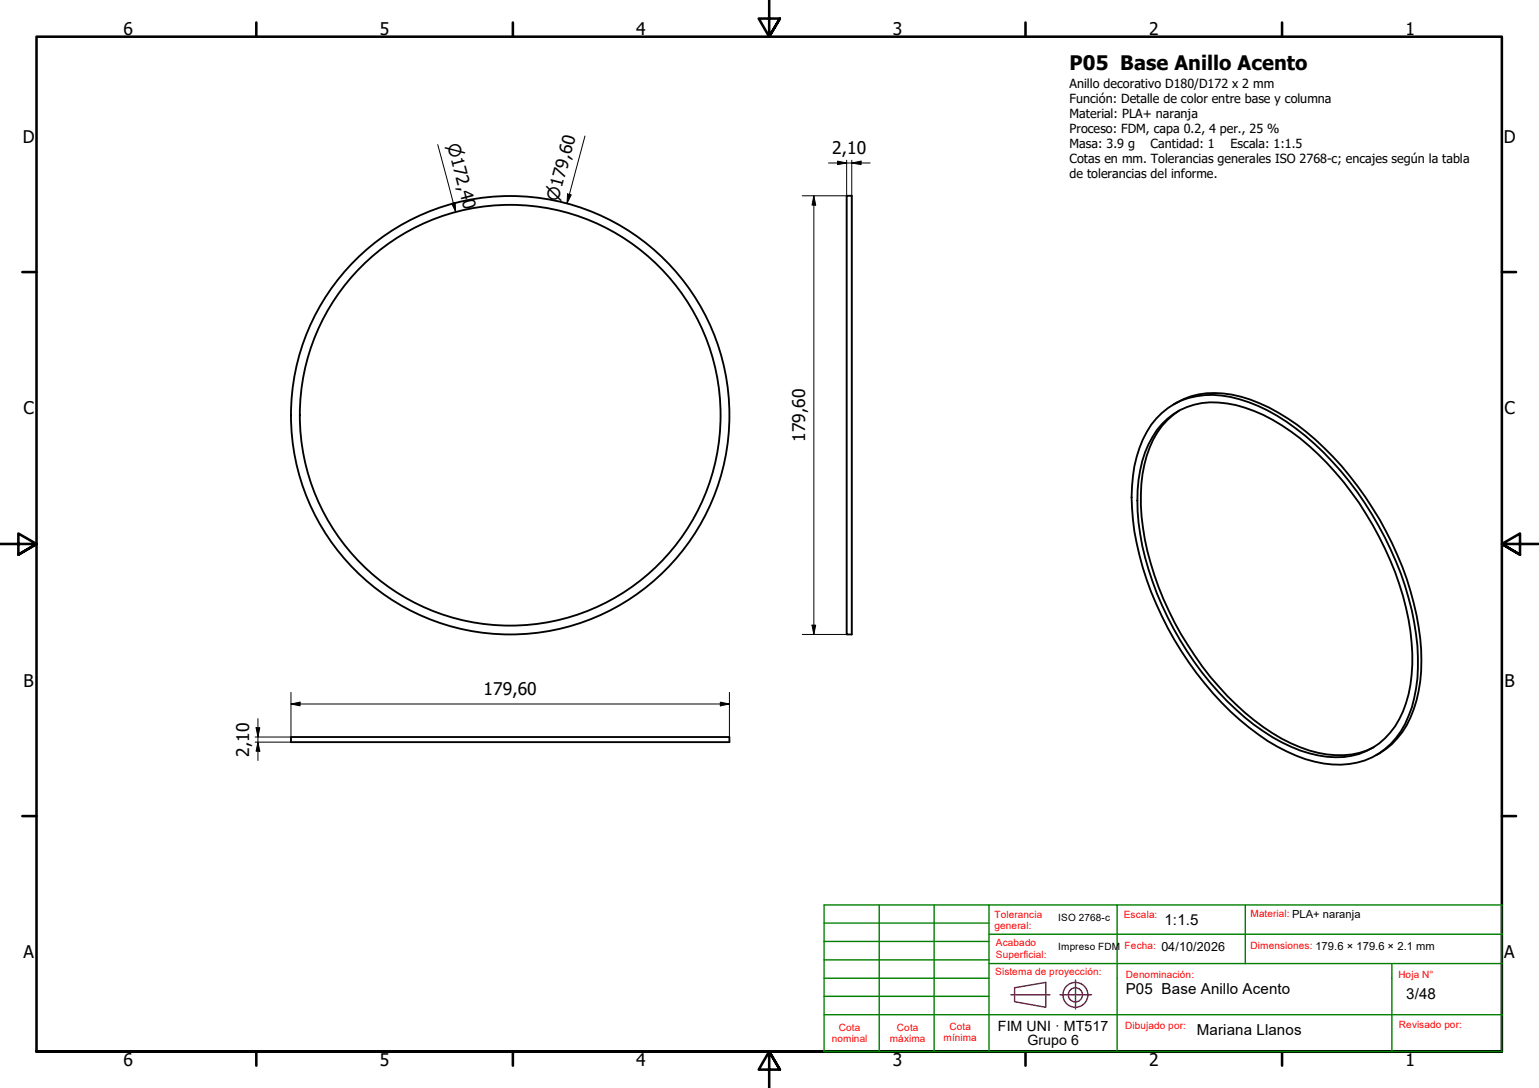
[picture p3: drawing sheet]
<svg xmlns="http://www.w3.org/2000/svg" width="420mm" height="297mm" viewBox="0 0 420 297" stroke-linecap="round" stroke-linejoin="round" font-family="sans-serif">
<!-- layer: Visible (ISO) -->
<g fill="none" stroke="#000" stroke-width=".51">
<path d="M231.1 53.5h1.4v119.7h-1.4zM317.2 112.8a20.6 20.6 0 0 1 18.8-4.4 47.8 47.8 0 0 1 20.4 10.6 90.3 90.3 0 0 1 30.2 54.2 43 43 0 0 1-2 22.2 19.8 19.8 0 0 1-20.9 13.3 42 42 0 0 1-22.7-10.1 89.1 89.1 0 0 1-31.7-56.7 40.7 40.7 0 0 1 3.8-23.9l1.2-2zM317.2 115.7a19.2 19.2 0 0 1 17.8-5.5 47.8 47.8 0 0 1 24.9 13.8 87.9 87.9 0 0 1 25.2 48.4 43 43 0 0 1-2.1 21.8 19.2 19.2 0 0 1-20.7 12.4 41.8 41.8 0 0 1-20-8.7 86.1 86.1 0 0 1-31.5-55.2 39.9 39.9 0 0 1 2.8-21.4l2.2-3.9zM320.4 110.4a21.3 21.3 0 0 1 16-2.7 48.6 48.6 0 0 1 22.7 12.3 90.4 90.4 0 0 1 28.2 51.1 44.3 44.3 0 0 1-2.2 24.8 21.1 21.1 0 0 1-9.4 10.3M321.9 112.1a22.5 22.5 0 0 0-9.5 14.8 57.1 57.1 0 0 0 2.8 30.1 87.5 87.5 0 0 0 27.1 39.6 42.7 42.7 0 0 0 20 9.4 20.6 20.6 0 0 0 12.7-2M79.4 201.2h119.7v1.4h-119.7z"/>
<circle cx="139.3" cy="113.4" r="57.4"/>
<circle cx="139.3" cy="113.4" r="59.9"/>
</g>
<!-- layer: Borde (ISO) -->
<g fill="none" stroke="#000" stroke-width=".7">
<path d="M70 6.1v3.9M140 6.1v3.9M210 0v10l-2.9-4.9h5.8l-2.9 4.9 2.9-4.9M280 6.1v3.9M350 6.1v3.9M6.1 74.3h3.9M410 74.3h3.9M0 148.5h10l-5-2.8v5.7l5-2.9-5 2.9M420 148.5h-10l5-2.8v5.7l-5-2.9 5 2.9M6.1 222.8h3.9M410 222.8h3.9M10 287.1v-277.1h400v277.1h-400h400"/>
<path d="M70 287.1v3.8M140 287.1v3.8M212.9 292l-2.9-4.9 2.9 4.9h-5.8l2.9-4.9v9.9M280 287.1v3.8M350 287.1v3.8"/>
</g>
<g fill="none" stroke="#800040" stroke-width=".38">
<path d="M276 271.6h10.6M277 269.7l8.5-1.5v6.8l-8.5-1.5zM289.4 271.6h8.6M293.6 267.6v7.8"/>
<circle cx="293.6" cy="271.6" r="3.4"/>
<circle cx="293.6" cy="271.6" r="1.94"/>
</g>
<g fill="none" stroke="#008000" stroke-width=".38">
<path d="M225 257h45M225 252h45M240 247.1v40h30M255 247.1v40M270 247.1h35v40M270 255.1h140M305 247.1h35M225 277h185M225 272h45M225 267.1h45M225 262.1h45M270 263.1h140"/>
<path d="M340 263.1v-16h70v40h-140M380 263.1v24M225 287.1v-40h45v40"/>
</g>
<path d="M225 287.1h15" fill="none" stroke="#008000" stroke-width=".51"/>
<!-- layer: Cota (ISO) -->
<g fill="none" stroke="#000" stroke-width=".27">
<path d="M119.5 39.5l4.9 18.3M159.7 37.1l-4.9 18.4M123.3 55.5l1-.2 .1 2.5zM154.9 52.9l1.1 .3-1.2 2.3zM219 53.5h12.1M222.2 53.5l.5 2.5h-1zM222.2 53.5v119.7M226.2 44.5h11.4M228.7 44l2.4 .5-2.4 .4zM231.1 43.7v129.5h-12.1M232.5 44.5l2.6-.5v.9zM232.5 43.7v129.5"/>
<path d="M221.7 170.7h1l-.5 2.5zM69.9 198.7h1l-.5 2.5zM70.4 196.2v11.4M79.4 192.2l2.5-.5v1zM79.4 192.2h119.7M79.4 189v12.2h-9.7M196.7 191.7l2.4 .5-2.4 .5zM199.1 189v12.2M69.7 202.6h9.7M70.4 202.6l.5 2.5h-1z"/>
</g>
<path d="M123.3 55.5l1-.2 .1 2.5zM154.9 52.9l1.1 .3-1.2 2.3zM222.2 53.5l.5 2.5h-1zM228.7 44l2.4 .5-2.4 .4zM232.5 44.5l2.6-.5v.9zM221.7 170.7h1l-.5 2.5zM69.9 198.7h1l-.5 2.5zM79.4 192.2l2.5-.5v1zM196.7 191.7l2.4 .5-2.4 .5zM70.4 202.6l.5 2.5h-1z" fill="#000"/>
<text font-size="5.5" x="292" y="19.2">P05 Base Anillo Acento</text>
<g font-size="4.8">
<text x="33.7" y="9.6">6</text>
<text x="103.7" y="9.6">5</text>
<text x="173.7" y="9.6">4</text>
<text x="243.7" y="9.6">3</text>
<text x="313.7" y="9.6">2</text>
<text x="383.7" y="9.6">1</text>
<text x="6.2" y="38.9">D</text>
<text x="410.5" y="38.9">D</text>
<text x="227.2" y="42.1">2,10</text>
<text x="6.4" y="113.1">C</text>
<text x="410.7" y="113.1">C</text>
<text x="219.8" y="120.6" transform="rotate(-90 219.8 120.6)">179,60</text>
<text x="6.4" y="187.4">B</text>
<text x="132" y="189.8">179,60</text>
<text x="410.7" y="187.4">B</text>
<text x="68" y="206.6" transform="rotate(-90 68 206.6)">2,10</text>
<text x="6.4" y="261.7">A</text>
<text x="410.7" y="261.7">A</text>
<text x="33.7" y="290.9">6</text>
<text x="103.7" y="290.9">5</text>
<text x="173.7" y="290.9">4</text>
<text x="243.7" y="290.9">3</text>
<text x="313.7" y="290.9">2</text>
<text x="383.7" y="290.9">1</text>
</g>
<g font-size="4.6">
<text x="122" y="39.5" transform="rotate(75 122 39.5)">⌀172,40</text>
<text x="152.4" y="55.2" transform="rotate(-75 152.4 55.2)">⌀179,60</text>
</g>
<g font-size="4.1">
<text x="317.9" y="252.7">1:1.5</text>
<text x="307.3" y="271.4">P05 Base Anillo Acento</text>
<text x="383.9" y="272.8">3/48</text>
<text x="326.7" y="282.6">Mariana Llanos</text>
</g>
<g font-size="3.9">
<text x="272.4" y="281.4">FIM UNI · MT517</text>
<text x="280.5" y="285.3">Grupo 6</text>
</g>
<g font-size="3.4">
<text x="292" y="23.9">Anillo decorativo D180/D172 x 2 mm</text>
<text x="292" y="28.1">Función: Detalle de color entre base y columna</text>
<text x="292" y="32.1">Material: PLA+ naranja</text>
<text x="292" y="36.2">Proceso: FDM, capa 0.2, 4 per., 25 %</text>
<text x="292" y="40.4">Masa: 3.9 g</text>
<text x="314.1" y="40.4">Cantidad: 1</text>
<text x="336" y="40.4">Escala: 1:1.5</text>
<text x="292" y="44.5">Cotas en mm. Tolerancias generales ISO 2768-c; encajes según la tabla</text>
<text x="292" y="48.6">de tolerancias del informe.</text>
<text x="317.1" y="259.7">04/10/2026</text>
</g>
<g font-size="2.7" fill="#f00">
<text x="271.5" y="250.5">Tolerancia</text>
<text x="306.8" y="250.7">Escala:</text>
<text x="341.4" y="250.4">Material: PLA+ naranja</text>
<text x="271.5" y="253.7">general:</text>
<text x="271.9" y="258.4">Acabado</text>
<text x="271.9" y="261.5">Superficial:</text>
<text x="307" y="259.1">Fecha:</text>
<text x="341.4" y="259">Dimensiones: 179.6 × 179.6 × 2.1 mm</text>
<text x="271.7" y="266.3">Sistema de proyección:</text>
<text x="307.3" y="267.1">Denominación:</text>
<text x="381.8" y="267.1">Hoja N°</text>
<text x="229" y="281.5">Cota</text>
<text x="244.9" y="281.5">Cota</text>
<text x="259.2" y="281.1">Cota</text>
<text x="307.1" y="281">Dibujado por:</text>
<text x="381.9" y="280.7">Revisado por:</text>
<text x="227.1" y="284.6">nominal</text>
<text x="243" y="284.6">máxima</text>
<text x="257.6" y="284.3">mínima</text>
</g>
<g font-size="2.7">
<text x="288.9" y="251.4">ISO 2768-c</text>
<text x="288.9" y="259.3">Impreso FDM</text>
</g>
</svg>
